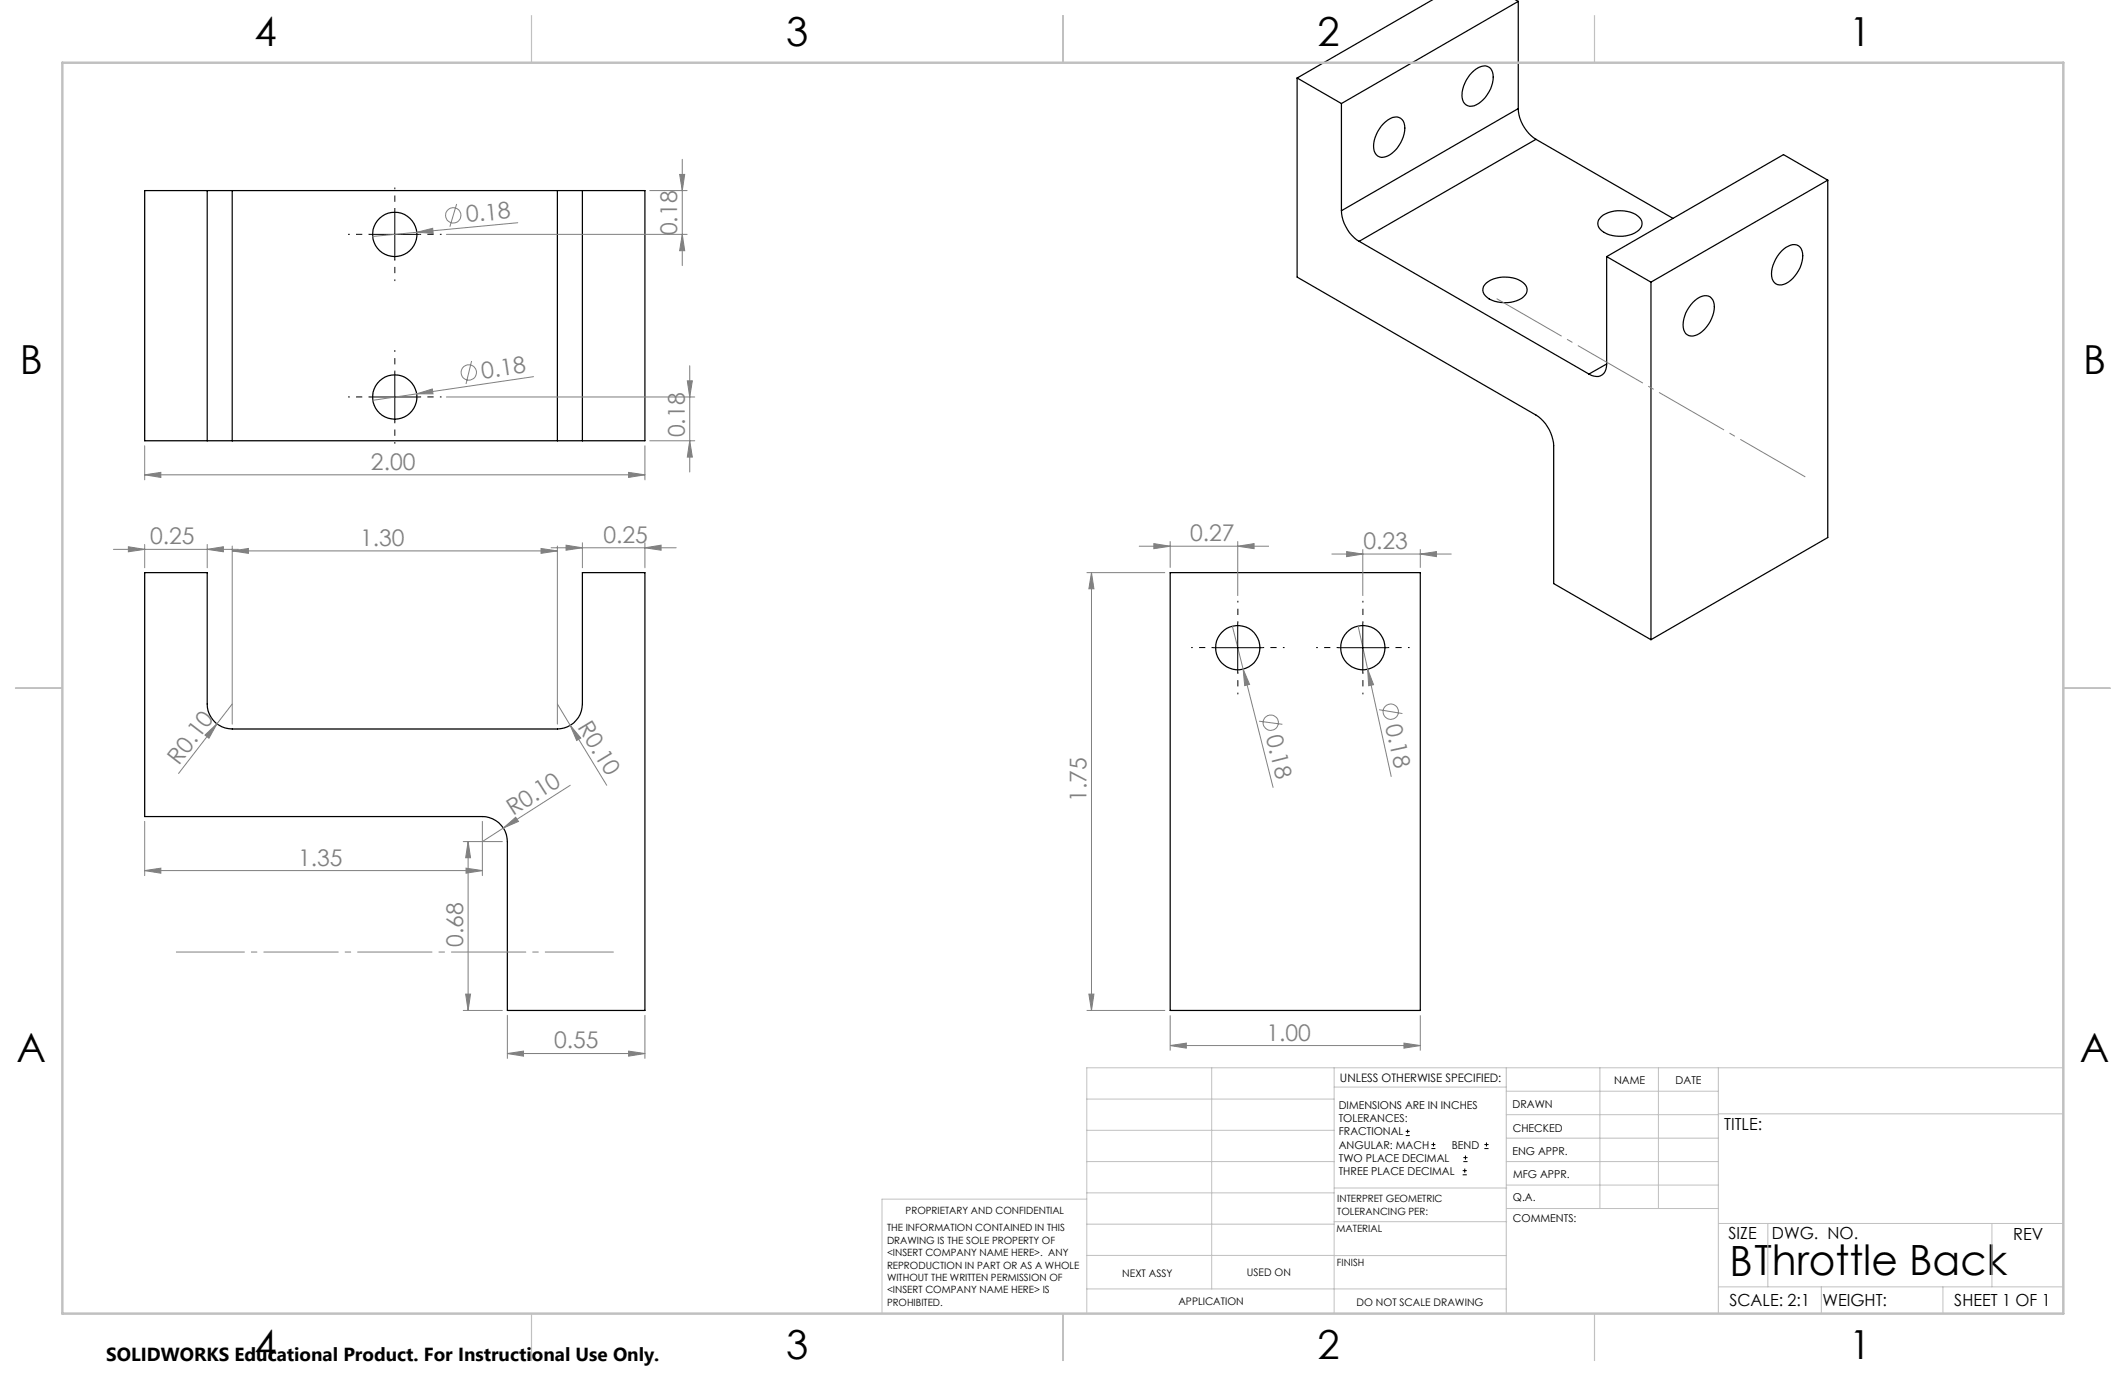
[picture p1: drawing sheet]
<svg xmlns="http://www.w3.org/2000/svg" width="432mm" height="279mm" viewBox="0 0 432 279" stroke-linecap="round" stroke-linejoin="round" font-family="sans-serif">
<g fill="none" stroke="#000" stroke-width=".25">
<path d="M291 0l-27.5 15.8M307.8 0l.6 .3M263.5 15.8v40.5l48.5 28a8.1 8.1 0 0 1 3.6 6.2v28l19.7 11.4M263.5 15.8l9 5.2M298.9 14.7l.5-.4a2.41 2.41 0 0 1 3.4-.4 4.8 4.8 0 0 1-.7 5.3 4.6 4.6 0 0 1-3.6 2.4 2.18 2.18 0 0 1-1.5-2.9l.3-1.2 .5-1.2zM308.4 .3l-35.9 20.7M308.4 .3v21.7M42.1 38.7h5.1M42.1 38.7v50.8M42.1 38.7h-12.7v50.8h12.7M47.2 38.7h66M47.2 38.7v50.8"/>
<path d="M113.2 38.7h5.1M113.2 38.7v50.8M118.3 38.7v50.8M118.3 38.7h12.7v50.8h-12.7M272.5 21v21.8M281 25.1l.4-.4a2.27 2.27 0 0 1 3.6-.1 5.8 5.8 0 0 1-1.7 6l-.4 .4a2.36 2.36 0 0 1-3.4 .4 4.3 4.3 0 0 1 .3-4.7zM308.4 22a7.9 7.9 0 0 0 3.6 6.3M308.4 22l-35.9 20.8M312 28.3l-36 20.7M312 28.3l27.8 16M371.2 36.6l-35.9 20.7M371.2 36.6v72.5l-35.9 20.8"/>
<path d="M371.2 36.6l-9-5.2-35.9 20.7M272.5 42.8a8 8 0 0 0 3.5 6.2M276 49l46.7 27M301.9 57.5a6.5 6.5 0 0 1 7.7 .1 1.82 1.82 0 0 1-.5 3 6.8 6.8 0 0 1-7.1-.2 1.75 1.75 0 0 1-.1-2.9zM325.2 44a6.5 6.5 0 0 1 7.8 .2 1.79 1.79 0 0 1-.6 2.9 6.6 6.6 0 0 1-7.4-.5 1.69 1.69 0 0 1 .2-2.6zM326.3 52.1v21.8M326.3 52.1l9 5.2M335.3 57.3v72.6M361.8 51a2.95 2.95 0 0 1 3.5-1.1 3.3 3.3 0 0 1 .5 3.8 6 6 0 0 1-4 4.2 1.88 1.88 0 0 1-2-2.3 7.5 7.5 0 0 1 2-4.6zM326.3 73.9a2.19 2.19 0 0 1-1 2.3 2.19 2.19 0 0 1-2.6-.2M326.3 73.9l-3.6 2.1M343.9 61.4a2.95 2.95 0 0 1 3.4-1.1 3.3 3.3 0 0 1 .6 3.8 5.9 5.9 0 0 1-4 4.1 1.85 1.85 0 0 1-2.1-2.2 6.8 6.8 0 0 1 2.1-4.6z"/>
<path d="M42.1 89.5h5.1M47.2 89.5h66M113.2 89.5h5.1M29.4 116.3h12.7v26.6a5.1 5.1 0 0 0 5.1 5.1h66a5.1 5.1 0 0 0 5.1-5.1v-26.6h12.7v88.9h-28v-34.3a5.2 5.2 0 0 0-5-5.1h-68.6zM237.7 116.3h50.8v88.9h-50.8z"/>
<circle cx="80.2" cy="47.6" r="4.5"/>
<circle cx="80.2" cy="80.6" r="4.5"/>
<circle cx="251.4" cy="131.5" r="4.5"/>
<circle cx="276.8" cy="131.5" r="4.5"/>
</g>
<g fill="none" stroke="#808080" stroke-width=".2">
<path d="M132 38.7h7.6M138 35.4h1.1l-.5 3.3zM138.6 32.3v21.6M84.7 47.2l3.2-.8 .1 1zM90.7 47.6h48.9M92.7 41.4l-1.3 4.6M105.2 45.2l-29.5 2.8M138.6 47.6l.5 3.3h-1.1zM84.6 80l3.2-1 .1 1zM95.8 73.3l-1.1 4.7M108.4 76.5l-32.7 4.8M139.6 77.3h1l-.5 3.3z"/>
<path d="M140.1 74.3v21.5M29.4 96.4l3.3-.5v1zM29.4 90.5v6.9M29.4 96.4h101.6M90.7 80.6h50.4M127.7 95.9l3.3 .5-3.3 .5zM131 90.5v6.9M132 89.5h9.1M140.1 89.5l.5 3.3h-1zM23 111.5h25.4M26.1 111l3.3 .5-3.3 .5zM29.4 110.6v4.7"/>
<path d="M42.1 111.5l3.3-.5v1zM42.1 110.6v4.7M47.2 111.9l3.2-.5v1zM47.2 110.9v36.1M47.2 111.9h66M109.9 111.4l3.3 .5-3.3 .5zM111.9 111.2h25.4M113.2 110.9v36.1M115 110.7l3.3 .5-3.3 .5zM118.3 110.2v5.1M131 111.2l3.3-.5v1zM131 110.2v5.1"/>
<path d="M220.7 116.3h15.9M221.7 116.3l.5 3.3h-1zM221.7 116.3v88.9M231.3 110.9h26.4M234.4 110.4l3.3 .5-3.3 .5zM237.7 109.9v5.4M251.4 110.9l3.3-.5v1zM251.4 109.9v11.1M270.4 112.5h24.4M273.5 112l3.3 .5-3.3 .5zM276.8 111.5v9.5M288.5 112.5l3.2-.5v1z"/>
<path d="M288.5 111.5v3.8M250.3 127.1l8.3 32.8M252.5 135.9l1.3 3.1-1 .2zM275.8 127.1l2 8.8M277.8 135.9l1.2 3.1-1 .2zM277.8 135.9l4.8 21.8M41.6 149.3l2.5-2.3-1.7 2.9zM47.2 142.9l-10.9 14.2M113.2 142.9l2.6 4.4M115.8 147.3l2.2 2.6-.9 .5zM115.8 159.5l-13.6 8.6M115.8 147.3l7.4 12.2"/>
<path d="M255.7 146.4l4.8 .7M280.1 144.1l4.7 .8M29.4 176.8l3.3-.5v1zM29.4 166.8v11M29.4 176.8h68.6M94.1 170.9h7.9M94.7 176.3l3.3 .5-3.3 .5zM95.1 170.9l.5 3.3h-1zM95.1 170.9v34.3M98 166.8v11M102.2 168.1l2.5-2.2 .6 .9zM102.2 168.1l-4.2 2.8"/>
<path d="M94.1 205.2h7.9M94.6 201.9h1l-.5 3.3zM103 213.9l3.3-.5v1.1zM103 206.2v8.7M103 213.9h28M127.7 213.4l3.3 .5-3.3 .6zM131 206.2v8.7M220.7 205.2h15.9M221.2 201.9h1l-.5 3.3zM237.7 212.3l3.2-.5v1zM237.7 206.2v7.1M237.7 212.3h50.8"/>
<path d="M285.2 211.8l3.3 .5-3.3 .5zM288.5 206.2v7.1"/>
<circle cx="92.1" cy="43.7" r="1.55"/>
<circle cx="95.2" cy="75.6" r="1.57"/>
<circle cx="258.1" cy="146.7" r="1.55"/>
<circle cx="282.5" cy="144.5" r="1.55"/>
</g>
<g fill="none" stroke="#000" stroke-width=".2">
<path d="M75.2 47.6h10M80.2 42.6v10M80.2 75.6v10M75.2 80.6h10M246.4 131.5h10M251.4 126.5v10M271.8 131.5h10M276.8 126.5v10M285.5 230.6h.8M285.5 229.7h.8M285.9 229.3v.9M290.7 233.2h.8"/>
<path d="M290.7 232.4h.8M291.1 232v.8M297.1 238.5h.8M297.1 237.7h.8M297.2 235.9h.9M297.2 235.1h.9M297.5 237.3v.8M297.6 234.6v.9M301.5 233.2h.8M301.5 232.4h.8M301.9 232v.8"/>
</g>
<g fill="none" stroke="#000" stroke-width=".2" stroke-dasharray="15.2 1.3 1.3 1.3" stroke-dashoffset="14.9" stroke-linecap="butt">
<path d="M75.2 47.6h-4.5M80.2 42.6v-4.5M80.2 52.6v4.5M85.2 47.6h4.5M80.2 75.6v-4.5M75.2 80.6h-4.5M80.2 85.6v4.5M85.2 80.6h4.5M246.4 131.5h-4.5M251.4 126.5v-4.5M251.4 136.5v4.5M256.4 131.5h4.5"/>
<path d="M271.8 131.5h-4.5M276.8 126.5v-4.5M276.8 136.5v4.5M281.8 131.5h4.5"/>
</g>
<path d="M124.6 193.3h-88.9" fill="none" stroke="#808080" stroke-width=".2" stroke-dasharray="15.2 1.3 1.3 1.3" stroke-dashoffset="1.3" stroke-linecap="butt"/>
<path d="M366.7 96.9l-62.8-36.3" fill="none" stroke="#808080" stroke-width=".2" stroke-dasharray="15.2 1.3 1.3 1.3" stroke-dashoffset="-.1" stroke-linecap="butt"/>
<g fill="none" stroke="#c0c0c0" stroke-width=".2">
<path d="M246.1 216.8v44.9M271 216.8v49.9M305.9 216.8v49.9M324.9 216.8v28.6M336.8 216.8v28.6M349 216.8v49.9M419.1 216.8h-198.4v49.9M220.7 235.9h50.3M220.7 229.5h50.3M220.7 223.2h50.3M271 220.7h34.9M305.9 231.1h43.1"/>
<path d="M305.9 226.3h43.1M305.9 221.6h43.1M305.9 235.9h43.1M349 226.2h70.1M220.7 248.6h50.3M220.7 242.2h50.3M220.7 254.9h50.3M220.7 243.5h-41.6v23.2M271 255h34.9M271 248.1h35M271 241.2h35M305.9 240.6h43.1"/>
<path d="M306 245.4h43M349 248.4h70.1M359.1 248.4v12.9M404.6 248.4v12.9M220.7 261.7h85.2M349 261.3h70.1M369.9 261.3v5.4M394.6 261.3v5.4"/>
</g>
<path d="M107.9 3.2v9.5M215.9 3.2v9.5M323.8 3.2v9.5M3.1 139.7h9.6M419.1 139.7h9.5M107.9 266.7v9.6M215.9 266.7v9.6M323.8 266.7v9.6" fill="none" stroke="#c0c0c0" stroke-width=".25"/>
<path d="M12.7 12.7h406.4v254h-406.4z" fill="none" stroke="#c0c0c0" stroke-width=".5"/>
<g fill="#808080">
<path d="M84.7 47.2l3.2-.8 .1 1z"/>
<path d="M84.6 80l3.2-1 .1 1z"/>
<path d="M102.2 168.1l2.5-2.2 .6 .9z"/>
<path d="M41.6 149.3l2.5-2.3-1.7 2.9z"/>
<path d="M115.8 147.3l2.2 2.6-.9 .5z"/>
<path d="M277.8 135.9l1.2 3.1-1 .2z"/>
<path d="M252.5 135.9l1.3 3.1-1 .2z"/>
<path d="M26.1 111l3.3 .5-3.3 .5zM42.1 111.5l3.3-.5v1zM47.2 111.9l3.2-.5v1zM109.9 111.4l3.3 .5-3.3 .5zM115 110.7l3.3 .5-3.3 .5zM131 111.2l3.3-.5v1zM103 213.9l3.3-.5v1.1zM127.7 213.4l3.3 .5-3.3 .6zM29.4 96.4l3.3-.5v1zM127.7 95.9l3.3 .5-3.3 .5z"/>
<path d="M94.7 176.3l3.3 .5-3.3 .5zM29.4 176.8l3.3-.5v1z"/>
<path d="M94.6 201.9h1l-.5 3.3zM95.1 170.9l.5 3.3h-1zM138.6 47.6l.5 3.3h-1.1zM138 35.4h1.1l-.5 3.3z"/>
<path d="M139.6 77.3h1l-.5 3.3zM140.1 89.5l.5 3.3h-1z"/>
<path d="M251.4 110.9l3.3-.5v1zM234.4 110.4l3.3 .5-3.3 .5z"/>
<path d="M273.5 112l3.3 .5-3.3 .5zM288.5 112.5l3.2-.5v1zM237.7 212.3l3.2-.5v1zM285.2 211.8l3.3 .5-3.3 .5z"/>
<path d="M221.7 116.3l.5 3.3h-1zM221.2 201.9h1l-.5 3.3z"/>
</g>
<text font-size="8.5" x="351.3" y="259">BThrottle Back</text>
<g font-size="8.1">
<text x="51.7" y="9.3">4</text>
<text x="159.7" y="9.3">3</text>
<text x="267.6" y="9.3">2</text>
<text x="375.6" y="9.3">1</text>
<text x="4" y="76">B</text>
<text x="423.1" y="76">B</text>
<text x="3.3" y="215.7">A</text>
<text x="422.4" y="215.7">A</text>
<text x="51.7" y="276">4</text>
<text x="159.7" y="276">3</text>
<text x="267.6" y="276">2</text>
<text x="375.6" y="276">1</text>
</g>
<g font-size="4.7" fill="#808080">
<text x="94.8" y="45.2" transform="rotate(-5 94.8 45.2)">0.18</text>
<text x="137.6" y="47.8" transform="rotate(-90 137.6 47.8)">0.18</text>
<text x="98" y="76.9" transform="rotate(-8 98 76.9)">0.18</text>
<text x="139.1" y="88.8" transform="rotate(-90 139.1 88.8)">0.18</text>
<text x="75.3" y="95.4">2.00</text>
<text x="30.5" y="110.5">0.25</text>
<text x="73.1" y="110.8">1.30</text>
<text x="122.5" y="110.2">0.25</text>
<text x="241.7" y="109.9">0.27</text>
<text x="276.9" y="111.5">0.23</text>
<text x="117.2" y="147.7" transform="rotate(59 117.2 147.7)">R0.10</text>
<text x="257.1" y="149.6" transform="rotate(76 257.1 149.6)">0.18</text>
<text x="281.4" y="147.4" transform="rotate(78 281.4 147.4)">0.18</text>
<text x="36.4" y="155.5" transform="rotate(-52 36.4 155.5)">R0.10</text>
<text x="104.2" y="165.7" transform="rotate(-33 104.2 165.7)">R0.10</text>
<text x="220.7" y="162.9" transform="rotate(-90 220.7 162.9)">1.75</text>
<text x="60.5" y="175.8">1.35</text>
<text x="94.1" y="192.3" transform="rotate(-90 94.1 192.3)">0.68</text>
<text x="112.5" y="212.9">0.55</text>
<text x="257.2" y="211.3">1.00</text>
</g>
<text font-size="3.8" x="21.6" y="276.3">SOLIDWORKS Educational Product. For Instructional Use Only.</text>
<g font-size="3.4">
<text x="350.2" y="229.5">TITLE:</text>
<text x="351.1" y="251.6">SIZE</text>
<text x="359.9" y="251.6">DWG. NO.</text>
<text x="408.9" y="251.7">REV</text>
<text x="351.2" y="265.2">SCALE: 2:1</text>
<text x="370.1" y="265.3">WEIGHT:</text>
<text x="396.9" y="265.2">SHEET 1 OF 1</text>
</g>
<text font-size="2.4" x="272.2" y="219.7">UNLESS OTHERWISE SPECIFIED:</text>
<g font-size="2.2">
<text x="327.8" y="220.1">NAME</text>
<text x="340.3" y="220.2">DATE</text>
<text x="271.9" y="225.3">DIMENSIONS ARE IN INCHES</text>
<text x="271.9" y="227.9">TOLERANCES:</text>
<text x="307.2" y="224.9">DRAWN</text>
<text x="271.9" y="230.6">FRACTIONAL</text>
<text x="271.9" y="233.2">ANGULAR: MACH</text>
<text x="294.9" y="233.2">BEND</text>
<text x="307.3" y="229.8">CHECKED</text>
<text x="271.9" y="235.9">TWO PLACE DECIMAL</text>
<text x="271.9" y="238.5">THREE PLACE DECIMAL</text>
<text x="307.2" y="234.4">ENG APPR.</text>
<text x="307.3" y="239.2">MFG APPR.</text>
<text x="307.3" y="243.9">Q.A.</text>
<text x="307.3" y="248.1">COMMENTS:</text>
</g>
<g font-size="2.1">
<text x="227.9" y="259.2">NEXT ASSY</text>
<text x="253.3" y="259.2">USED ON</text>
<text x="239.3" y="265">APPLICATION</text>
<text x="275.5" y="265.1">DO NOT SCALE DRAWING</text>
</g>
<g font-size="2">
<text x="271.6" y="244.1">INTERPRET GEOMETRIC</text>
<text x="180.2" y="250">THE INFORMATION CONTAINED IN THIS</text>
<text x="183.9" y="246.4">PROPRIETARY AND CONFIDENTIAL</text>
<text x="271.5" y="250.2">MATERIAL</text>
<text x="271.6" y="246.6">TOLERANCING PER:</text>
<text x="180.2" y="252.5">DRAWING IS THE SOLE PROPERTY OF</text>
<text x="180.2" y="255.1">&lt;INSERT COMPANY NAME HERE&gt;. ANY</text>
<text x="180.2" y="257.6">REPRODUCTION IN PART OR AS A WHOLE</text>
<text x="271.5" y="257">FINISH</text>
<text x="180.2" y="260.1">WITHOUT THE WRITTEN PERMISSION OF</text>
<text x="180.2" y="262.6">&lt;INSERT COMPANY NAME HERE&gt; IS</text>
<text x="180.2" y="265.2">PROHIBITED.</text>
</g>
</svg>
